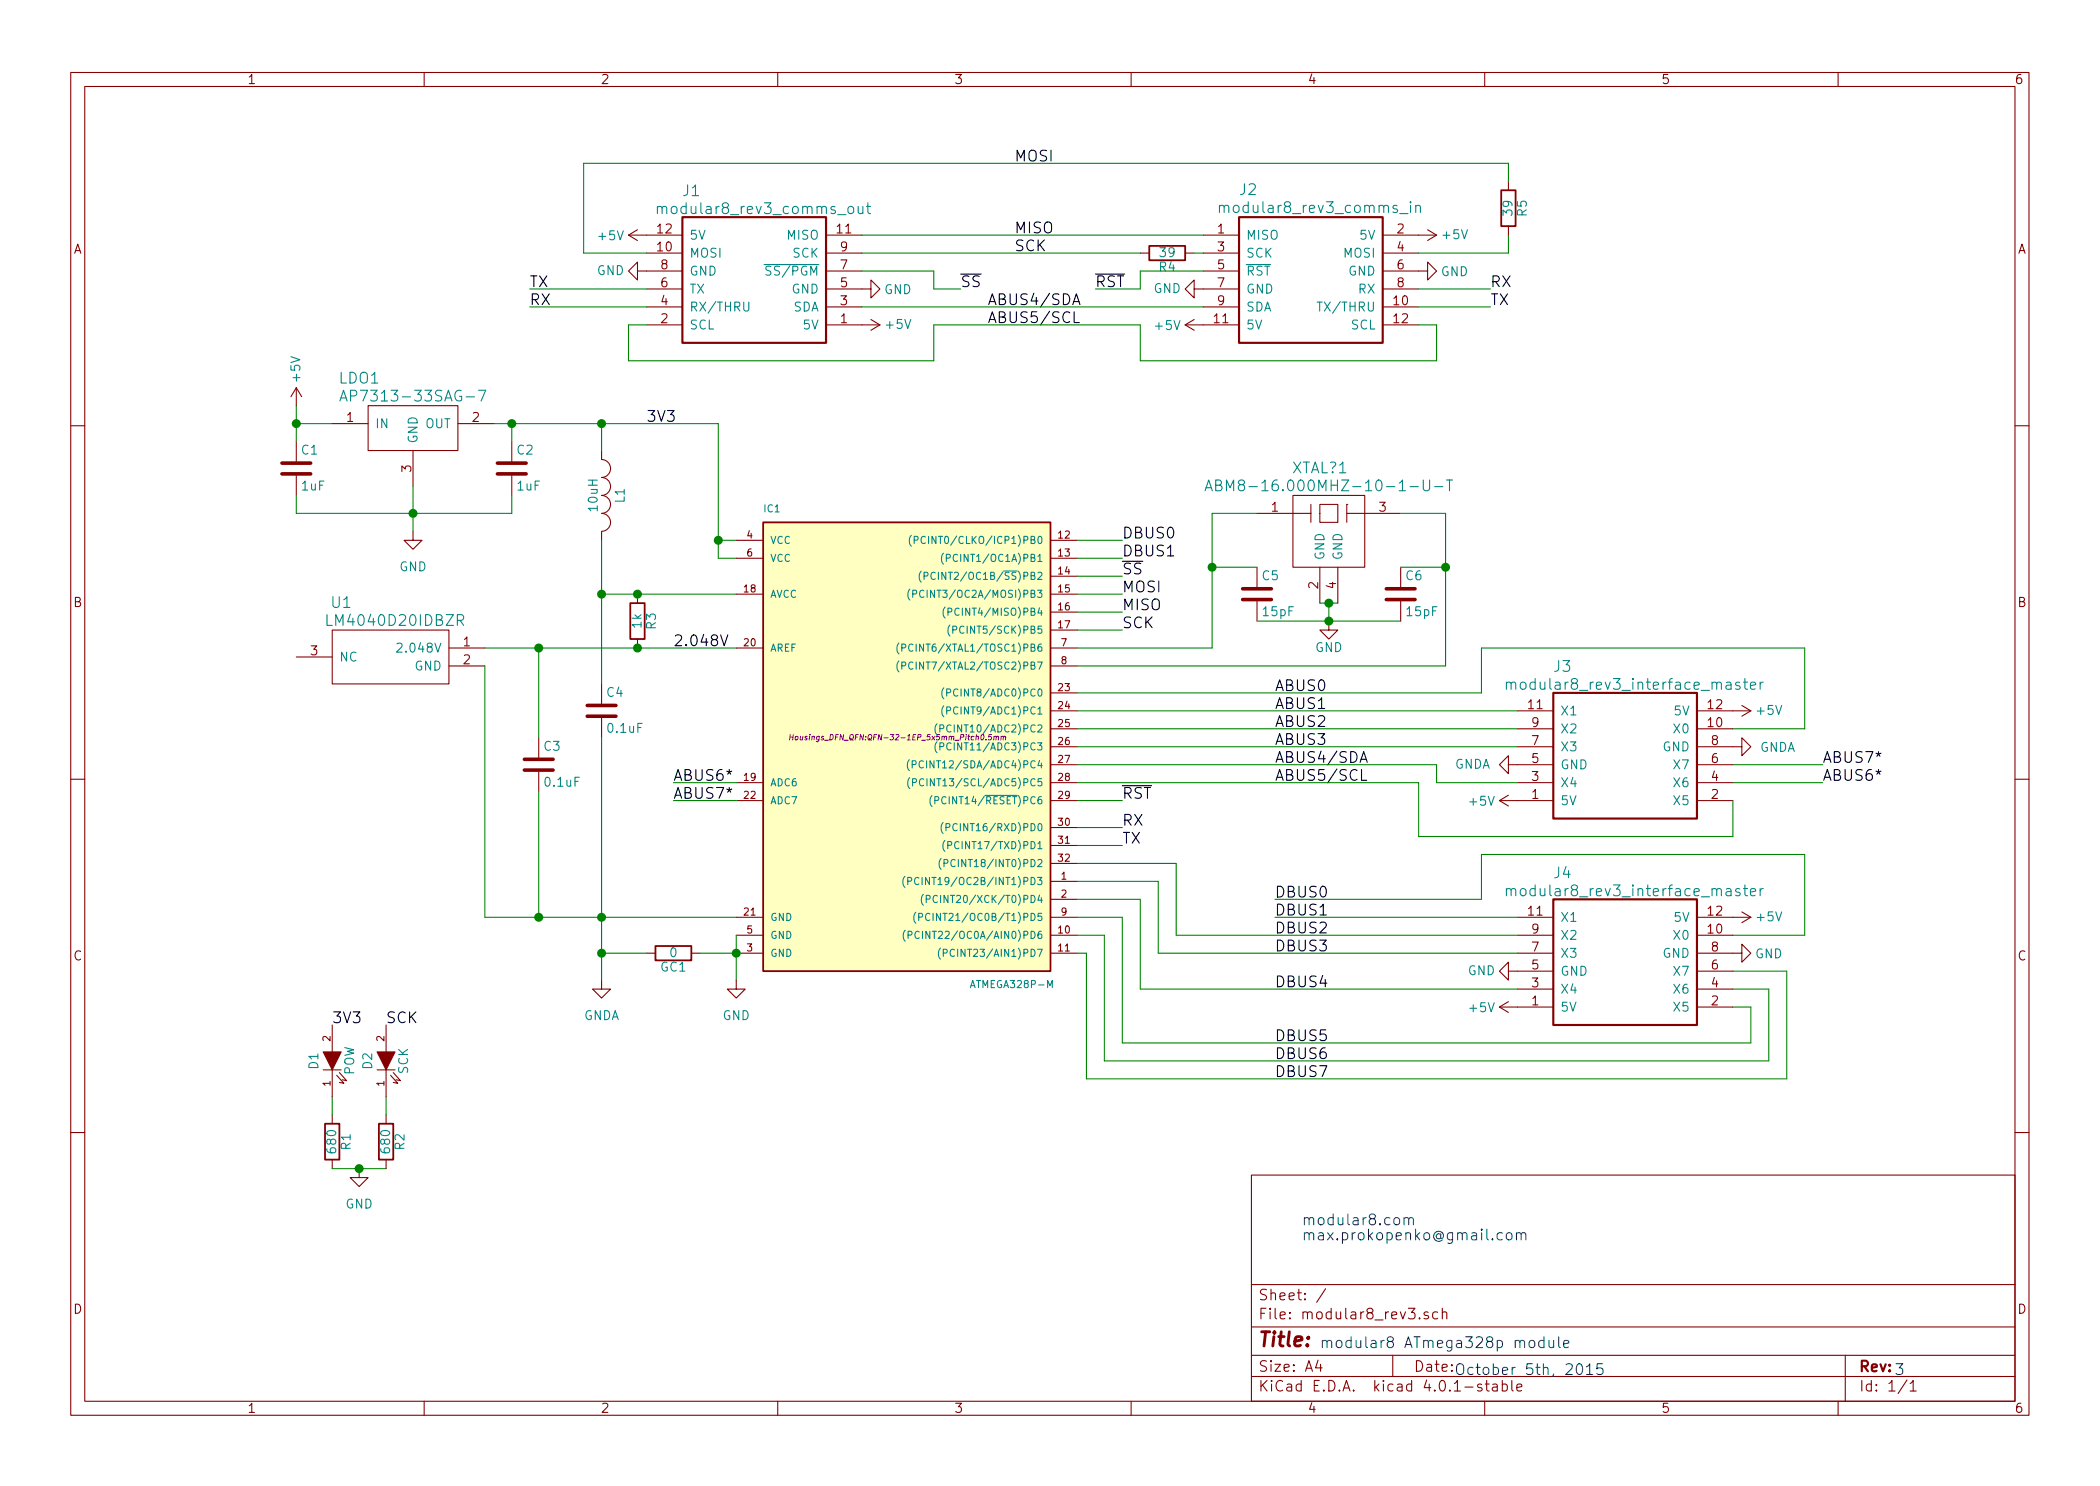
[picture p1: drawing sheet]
EESchema Schematic File Version 2
LIBS:power
LIBS:device
LIBS:transistors
LIBS:conn
LIBS:linear
LIBS:regul
LIBS:74xx
LIBS:cmos4000
LIBS:adc-dac
LIBS:memory
LIBS:xilinx
LIBS:microcontrollers
LIBS:dsp
LIBS:microchip
LIBS:analog_switches
LIBS:motorola
LIBS:texas
LIBS:intel
LIBS:audio
LIBS:interface
LIBS:digital-audio
LIBS:philips
LIBS:display
LIBS:cypress
LIBS:siliconi
LIBS:opto
LIBS:atmel
LIBS:contrib
LIBS:valves
LIBS:open_robotics
LIBS:modular8_rev3-cache
EELAYER 25 0
EELAYER END
$Descr A4 11693 8268
encoding utf-8
Sheet 1 1
Title ""
Date ""
Rev ""
Comp ""
Comment1 ""
Comment2 ""
Comment3 ""
Comment4 ""
$EndDescr
Text Notes 7350 7500 0    60   ~ 0
modular8 ATmega328p module
Text Notes 10550 7650 0    60   ~ 0
3
Text Notes 8100 7650 0    60   ~ 0
October 5th, 2015
Text Notes 7250 6900 0    60   ~ 0
modular8.com\nmax.prokopenko@gmail.com
$Comp
L ATMEGA328P-M IC1
U 1 1
P 5000 4100
F 0 "IC1" H 4250 5350 40  0000 L BNN
F 1 "ATMEGA328P-M" H 5400 2700 40  0000 L BNN
F 2 "Housings_DFN_QFN:QFN-32-1EP_5x5mm_Pitch0.5mm" H 5000 4100 30  0000 C CIN
F 3 "" H 5000 4100 60  0000 C CNN
	1    5000 4100
	1    0    0    -1  
$EndComp
$Comp
L modular8_rev3_interface_master J3
U 1 1
P 9050 4200
F 0 "J3" H 8700 3700 60  0000 C CNN
F 1 "modular8_rev3_interface_master" H 9100 3800 60  0000 C CNN
F 2 "Libraries - KiCAD:modular8_rev3_edge" H 9050 4200 60  0001 C CNN
F 3 "" H 9050 4200 60  0000 C CNN
	1    9050 4200
	1    0    0    1   
$EndComp
$Comp
L modular8_rev3_interface_master J4
U 1 1
P 9050 5350
F 0 "J4" H 8700 4850 60  0000 C CNN
F 1 "modular8_rev3_interface_master" H 9100 4950 60  0000 C CNN
F 2 "Libraries - KiCAD:modular8_rev3_edge" H 9050 5350 60  0001 C CNN
F 3 "" H 9050 5350 60  0000 C CNN
	1    9050 5350
	1    0    0    1   
$EndComp
$Comp
L modular8_rev3_comms_in J2
U 1 1
P 7300 1550
F 0 "J2" H 6950 2050 60  0000 C CNN
F 1 "modular8_rev3_comms_in" H 7350 1950 60  0000 C CNN
F 2 "Libraries - KiCAD:modular8_rev3_edge" H 7300 1550 60  0001 C CNN
F 3 "" H 7300 1550 60  0000 C CNN
	1    7300 1550
	1    0    0    -1  
$EndComp
$Comp
L modular8_rev3_comms_out J1
U 1 1
P 4200 1550
F 0 "J1" H 4550 1050 60  0000 C CNN
F 1 "modular8_rev3_comms_out" H 4150 1150 60  0000 C CNN
F 2 "Libraries - KiCAD:modular8_rev3_edge" H 4200 1550 60  0001 C CNN
F 3 "" H 4200 1550 60  0000 C CNN
	1    4200 1550
	-1   0    0    1   
$EndComp
Text Label 3750 4350 0    60   ~ 0
ABUS6*
Text Label 3750 4450 0    60   ~ 0
ABUS7*
Text Label 10150 4350 0    60   ~ 0
ABUS6*
Text Label 10150 4250 0    60   ~ 0
ABUS7*
$Comp
L +5V #PWR01
U 1 1
P 8450 4450
F 0 "#PWR01" H 8450 4300 50  0001 C CNN
F 1 "+5V" V 8450 4650 50  0000 C CNN
F 2 "" H 8450 4450 60  0000 C CNN
F 3 "" H 8450 4450 60  0000 C CNN
	1    8450 4450
	0    -1   -1   0   
$EndComp
$Comp
L +5V #PWR02
U 1 1
P 9650 3950
F 0 "#PWR02" H 9650 3800 50  0001 C CNN
F 1 "+5V" V 9650 4150 50  0000 C CNN
F 2 "" H 9650 3950 60  0000 C CNN
F 3 "" H 9650 3950 60  0000 C CNN
	1    9650 3950
	0    1    1    0   
$EndComp
$Comp
L +5V #PWR03
U 1 1
P 6700 1800
F 0 "#PWR03" H 6700 1650 50  0001 C CNN
F 1 "+5V" V 6700 2000 50  0000 C CNN
F 2 "" H 6700 1800 60  0000 C CNN
F 3 "" H 6700 1800 60  0000 C CNN
	1    6700 1800
	0    -1   -1   0   
$EndComp
$Comp
L +5V #PWR04
U 1 1
P 4800 1800
F 0 "#PWR04" H 4800 1650 50  0001 C CNN
F 1 "+5V" V 4800 2000 50  0000 C CNN
F 2 "" H 4800 1800 60  0000 C CNN
F 3 "" H 4800 1800 60  0000 C CNN
	1    4800 1800
	0    1    1    0   
$EndComp
$Comp
L +5V #PWR05
U 1 1
P 8450 5600
F 0 "#PWR05" H 8450 5450 50  0001 C CNN
F 1 "+5V" V 8450 5800 50  0000 C CNN
F 2 "" H 8450 5600 60  0000 C CNN
F 3 "" H 8450 5600 60  0000 C CNN
	1    8450 5600
	0    -1   -1   0   
$EndComp
$Comp
L +5V #PWR06
U 1 1
P 9650 5100
F 0 "#PWR06" H 9650 4950 50  0001 C CNN
F 1 "+5V" V 9650 5300 50  0000 C CNN
F 2 "" H 9650 5100 60  0000 C CNN
F 3 "" H 9650 5100 60  0000 C CNN
	1    9650 5100
	0    1    1    0   
$EndComp
$Comp
L +5V #PWR07
U 1 1
P 7900 1300
F 0 "#PWR07" H 7900 1150 50  0001 C CNN
F 1 "+5V" V 7900 1500 50  0000 C CNN
F 2 "" H 7900 1300 60  0000 C CNN
F 3 "" H 7900 1300 60  0000 C CNN
	1    7900 1300
	0    1    1    0   
$EndComp
$Comp
L +5V #PWR08
U 1 1
P 3600 1300
F 0 "#PWR08" H 3600 1150 50  0001 C CNN
F 1 "+5V" V 3600 1500 50  0000 C CNN
F 2 "" H 3600 1300 60  0000 C CNN
F 3 "" H 3600 1300 60  0000 C CNN
	1    3600 1300
	0    -1   -1   0   
$EndComp
$Comp
L GND #PWR09
U 1 1
P 7900 1500
F 0 "#PWR09" H 7900 1250 50  0001 C CNN
F 1 "GND" V 7900 1300 50  0000 C CNN
F 2 "" H 7900 1500 60  0000 C CNN
F 3 "" H 7900 1500 60  0000 C CNN
	1    7900 1500
	0    -1   -1   0   
$EndComp
$Comp
L GND #PWR010
U 1 1
P 3600 1500
F 0 "#PWR010" H 3600 1250 50  0001 C CNN
F 1 "GND" V 3600 1300 50  0000 C CNN
F 2 "" H 3600 1500 60  0000 C CNN
F 3 "" H 3600 1500 60  0000 C CNN
	1    3600 1500
	0    1    1    0   
$EndComp
$Comp
L GND #PWR011
U 1 1
P 9650 5300
F 0 "#PWR011" H 9650 5050 50  0001 C CNN
F 1 "GND" V 9650 5100 50  0000 C CNN
F 2 "" H 9650 5300 60  0000 C CNN
F 3 "" H 9650 5300 60  0000 C CNN
	1    9650 5300
	0    -1   -1   0   
$EndComp
$Comp
L GND #PWR012
U 1 1
P 8450 5400
F 0 "#PWR012" H 8450 5150 50  0001 C CNN
F 1 "GND" V 8450 5200 50  0000 C CNN
F 2 "" H 8450 5400 60  0000 C CNN
F 3 "" H 8450 5400 60  0000 C CNN
	1    8450 5400
	0    1    1    0   
$EndComp
$Comp
L GND #PWR013
U 1 1
P 6700 1600
F 0 "#PWR013" H 6700 1350 50  0001 C CNN
F 1 "GND" V 6700 1400 50  0000 C CNN
F 2 "" H 6700 1600 60  0000 C CNN
F 3 "" H 6700 1600 60  0000 C CNN
	1    6700 1600
	0    1    1    0   
$EndComp
$Comp
L GND #PWR014
U 1 1
P 4800 1600
F 0 "#PWR014" H 4800 1350 50  0001 C CNN
F 1 "GND" V 4800 1400 50  0000 C CNN
F 2 "" H 4800 1600 60  0000 C CNN
F 3 "" H 4800 1600 60  0000 C CNN
	1    4800 1600
	0    -1   -1   0   
$EndComp
Text Label 6250 3000 0    60   ~ 0
DBUS0
Text Label 7100 5000 0    60   ~ 0
DBUS0
Text Label 6250 3100 0    60   ~ 0
DBUS1
$Comp
L GNDA #PWR015
U 1 1
P 8450 4250
F 0 "#PWR015" H 8450 4000 50  0001 C CNN
F 1 "GNDA" V 8450 4000 50  0000 C CNN
F 2 "" H 8450 4250 60  0000 C CNN
F 3 "" H 8450 4250 60  0000 C CNN
	1    8450 4250
	0    1    1    0   
$EndComp
$Comp
L GNDA #PWR016
U 1 1
P 9650 4150
F 0 "#PWR016" H 9650 3900 50  0001 C CNN
F 1 "GNDA" V 9650 3900 50  0000 C CNN
F 2 "" H 9650 4150 60  0000 C CNN
F 3 "" H 9650 4150 60  0000 C CNN
	1    9650 4150
	0    -1   -1   0   
$EndComp
Text Label 7100 6000 0    60   ~ 0
DBUS7
Text Label 7100 5800 0    60   ~ 0
DBUS5
Text Label 7100 5900 0    60   ~ 0
DBUS6
Text Label 7100 5500 0    60   ~ 0
DBUS4
Text Label 7100 5300 0    60   ~ 0
DBUS3
Text Label 7100 5200 0    60   ~ 0
DBUS2
Text Label 7100 5100 0    60   ~ 0
DBUS1
Text Label 7100 3850 0    60   ~ 0
ABUS0
Text Label 7100 3950 0    60   ~ 0
ABUS1
Text Label 7100 4050 0    60   ~ 0
ABUS2
Text Label 7100 4150 0    60   ~ 0
ABUS3
Text Label 7100 4250 0    60   ~ 0
ABUS4/SDA
Text Label 7100 4350 0    60   ~ 0
ABUS5/SCL
Text Label 5350 1600 0    60   ~ 0
~SS
Text Label 6100 1600 0    60   ~ 0
~RST
Text Label 6250 3200 0    60   ~ 0
~SS
Text Label 6250 3300 0    60   ~ 0
MOSI
Text Label 6250 3400 0    60   ~ 0
MISO
Text Label 6250 3500 0    60   ~ 0
SCK
Text Label 5500 1700 0    60   ~ 0
ABUS4/SDA
Text Label 5500 1800 0    60   ~ 0
ABUS5/SCL
$Comp
L GND #PWR017
U 1 1
P 4100 5450
F 0 "#PWR017" H 4100 5200 50  0001 C CNN
F 1 "GND" H 4100 5250 50  0000 C CNN
F 2 "" H 4100 5450 60  0000 C CNN
F 3 "" H 4100 5450 60  0000 C CNN
	1    4100 5450
	1    0    0    -1  
$EndComp
$Comp
L GNDA #PWR018
U 1 1
P 3350 5450
F 0 "#PWR018" H 3350 5200 50  0001 C CNN
F 1 "GNDA" H 3350 5250 50  0000 C CNN
F 2 "" H 3350 5450 60  0000 C CNN
F 3 "" H 3350 5450 60  0000 C CNN
	1    3350 5450
	1    0    0    -1  
$EndComp
$Comp
L R GC1
U 1 1
P 3750 5300
F 0 "GC1" V 3830 5300 50  0000 C CNN
F 1 "0" V 3750 5300 50  0000 C CNN
F 2 "Resistors_SMD:R_0603" V 3680 5300 30  0001 C CNN
F 3 "" H 3750 5300 30  0000 C CNN
	1    3750 5300
	0    1    1    0   
$EndComp
Text Label 8300 1700 0    60   ~ 0
TX
Text Label 8300 1600 0    60   ~ 0
RX
Text Label 2950 1600 0    60   ~ 0
TX
Text Label 2950 1700 0    60   ~ 0
RX
Text Label 6250 4700 0    60   ~ 0
TX
Text Label 6250 4600 0    60   ~ 0
RX
Text Label 6250 4450 0    60   ~ 0
~RST
$Comp
L C C5
U 1 1
P 7000 3300
F 0 "C5" H 7025 3400 50  0000 L CNN
F 1 "15pF" H 7025 3200 50  0000 L CNN
F 2 "Capacitors_SMD:C_0603" H 7038 3150 30  0001 C CNN
F 3 "" H 7000 3300 60  0000 C CNN
	1    7000 3300
	1    0    0    -1  
$EndComp
$Comp
L C C6
U 1 1
P 7800 3300
F 0 "C6" H 7825 3400 50  0000 L CNN
F 1 "15pF" H 7825 3200 50  0000 L CNN
F 2 "Capacitors_SMD:C_0603" H 7838 3150 30  0001 C CNN
F 3 "" H 7800 3300 60  0000 C CNN
	1    7800 3300
	1    0    0    -1  
$EndComp
$Comp
L GND #PWR019
U 1 1
P 7400 3450
F 0 "#PWR019" H 7400 3200 50  0001 C CNN
F 1 "GND" H 7400 3300 50  0000 C CNN
F 2 "" H 7400 3450 60  0000 C CNN
F 3 "" H 7400 3450 60  0000 C CNN
	1    7400 3450
	1    0    0    -1  
$EndComp
$Comp
L AP7313-33SAG-7 LDO1
U 1 1
P 2300 2350
F 0 "LDO1" H 2000 2600 60  0000 C CNN
F 1 "AP7313-33SAG-7" H 2300 2500 60  0000 C CNN
F 2 "Housings_SOT-23_SOT-143_TSOT-6:SOT-23" H 2300 2350 60  0001 C CNN
F 3 "" H 2300 2350 60  0000 C CNN
	1    2300 2350
	1    0    0    -1  
$EndComp
$Comp
L C C2
U 1 1
P 2850 2600
F 0 "C2" H 2875 2700 50  0000 L CNN
F 1 "1uF" H 2875 2500 50  0000 L CNN
F 2 "Capacitors_SMD:C_0603" H 2888 2450 30  0001 C CNN
F 3 "" H 2850 2600 60  0000 C CNN
	1    2850 2600
	1    0    0    -1  
$EndComp
$Comp
L C C1
U 1 1
P 1650 2600
F 0 "C1" H 1675 2700 50  0000 L CNN
F 1 "1uF" H 1675 2500 50  0000 L CNN
F 2 "Capacitors_SMD:C_0603" H 1688 2450 30  0001 C CNN
F 3 "" H 1650 2600 60  0000 C CNN
	1    1650 2600
	1    0    0    -1  
$EndComp
$Comp
L GND #PWR020
U 1 1
P 2300 2950
F 0 "#PWR020" H 2300 2700 50  0001 C CNN
F 1 "GND" H 2300 2750 50  0000 C CNN
F 2 "" H 2300 2950 60  0000 C CNN
F 3 "" H 2300 2950 60  0000 C CNN
	1    2300 2950
	1    0    0    -1  
$EndComp
$Comp
L INDUCTOR_SMALL L1
U 1 1
P 3350 2750
F 0 "L1" H 3350 2850 50  0000 C CNN
F 1 "10uH" H 3350 2700 50  0000 C CNN
F 2 "Resistors_SMD:R_0603" H 3350 2750 60  0001 C CNN
F 3 "" H 3350 2750 60  0000 C CNN
	1    3350 2750
	0    1    1    0   
$EndComp
Text Label 3750 3600 0    60   ~ 0
2.048V
$Comp
L C C4
U 1 1
P 3350 3950
F 0 "C4" H 3375 4050 50  0000 L CNN
F 1 "0.1uF" H 3375 3850 50  0000 L CNN
F 2 "Capacitors_SMD:C_0603" H 3388 3800 30  0001 C CNN
F 3 "" H 3350 3950 60  0000 C CNN
	1    3350 3950
	1    0    0    -1  
$EndComp
$Comp
L LM4040D20IDBZR U1
U 1 1
P 2150 3650
F 0 "U1" H 2400 3950 60  0000 C CNN
F 1 "LM4040D20IDBZR" H 2100 3850 60  0000 C CNN
F 2 "Housings_SOT-23_SOT-143_TSOT-6:SOT-23" H 2150 3650 60  0001 C CNN
F 3 "" H 2150 3650 60  0000 C CNN
	1    2150 3650
	-1   0    0    -1  
$EndComp
$Comp
L R R3
U 1 1
P 3550 3450
F 0 "R3" V 3630 3450 50  0000 C CNN
F 1 "1k" V 3550 3450 50  0000 C CNN
F 2 "Resistors_SMD:R_0603" V 3480 3450 30  0001 C CNN
F 3 "" H 3550 3450 30  0000 C CNN
	1    3550 3450
	1    0    0    -1  
$EndComp
$Comp
L LED D1
U 1 1
P 1850 5900
F 0 "D1" H 1850 6000 50  0000 C CNN
F 1 "POW" H 1850 5800 50  0000 C CNN
F 2 "LEDs:LED-0805" H 1850 5900 60  0001 C CNN
F 3 "" H 1850 5900 60  0000 C CNN
	1    1850 5900
	0    -1   -1   0   
$EndComp
$Comp
L LED D2
U 1 1
P 2150 5900
F 0 "D2" H 2150 6000 50  0000 C CNN
F 1 "SCK" H 2150 5800 50  0000 C CNN
F 2 "LEDs:LED-0805" H 2150 5900 60  0001 C CNN
F 3 "" H 2150 5900 60  0000 C CNN
	1    2150 5900
	0    -1   -1   0   
$EndComp
$Comp
L R R1
U 1 1
P 1850 6350
F 0 "R1" V 1930 6350 50  0000 C CNN
F 1 "680" V 1850 6350 50  0000 C CNN
F 2 "Resistors_SMD:R_0603" V 1780 6350 30  0001 C CNN
F 3 "" H 1850 6350 30  0000 C CNN
	1    1850 6350
	1    0    0    -1  
$EndComp
$Comp
L R R2
U 1 1
P 2150 6350
F 0 "R2" V 2230 6350 50  0000 C CNN
F 1 "680" V 2150 6350 50  0000 C CNN
F 2 "Resistors_SMD:R_0603" V 2080 6350 30  0001 C CNN
F 3 "" H 2150 6350 30  0000 C CNN
	1    2150 6350
	1    0    0    -1  
$EndComp
Text Label 3600 2350 0    60   ~ 0
3V3
Text Label 1850 5700 0    60   ~ 0
3V3
Text Label 2150 5700 0    60   ~ 0
SCK
$Comp
L GND #PWR021
U 1 1
P 2000 6500
F 0 "#PWR021" H 2000 6250 50  0001 C CNN
F 1 "GND" H 2000 6300 50  0000 C CNN
F 2 "" H 2000 6500 60  0000 C CNN
F 3 "" H 2000 6500 60  0000 C CNN
	1    2000 6500
	1    0    0    -1  
$EndComp
$Comp
L R R5
U 1 1
P 8400 1150
F 0 "R5" V 8480 1150 50  0000 C CNN
F 1 "39" V 8400 1150 50  0000 C CNN
F 2 "Resistors_SMD:R_0603" V 8330 1150 30  0001 C CNN
F 3 "" H 8400 1150 30  0000 C CNN
	1    8400 1150
	1    0    0    -1  
$EndComp
$Comp
L R R4
U 1 1
P 6500 1400
F 0 "R4" V 6580 1400 50  0000 C CNN
F 1 "39" V 6500 1400 50  0000 C CNN
F 2 "Resistors_SMD:R_0603" V 6430 1400 30  0001 C CNN
F 3 "" H 6500 1400 30  0000 C CNN
	1    6500 1400
	0    1    1    0   
$EndComp
Text Label 5650 1400 0    60   ~ 0
SCK
Text Label 5650 1300 0    60   ~ 0
MISO
Text Label 5650 900  0    60   ~ 0
MOSI
$Comp
L C C3
U 1 1
P 3000 4250
F 0 "C3" H 3025 4350 50  0000 L CNN
F 1 "0.1uF" H 3025 4150 50  0000 L CNN
F 2 "Capacitors_SMD:C_0603" H 3038 4100 30  0001 C CNN
F 3 "" H 3000 4250 60  0000 C CNN
	1    3000 4250
	1    0    0    -1  
$EndComp
$Comp
L ABM8-16.000MHZ-10-1-U-T XTAL?1
U 1 1
P 7400 3100
F 0 "XTAL?1" H 7350 3600 60  0000 C CNN
F 1 "ABM8-16.000MHZ-10-1-U-T" H 7400 3500 60  0000 C CNN
F 2 "Libraries - KiCAD:CSMD-ABM8" H 7400 3100 60  0001 C CNN
F 3 "" H 7400 3100 60  0000 C CNN
	1    7400 3100
	1    0    0    -1  
$EndComp
Wire Wire Line
	8450 3950 6000 3950
Wire Wire Line
	8450 4050 6000 4050
Wire Wire Line
	8450 4150 6000 4150
Wire Wire Line
	8450 4350 8000 4350
Wire Wire Line
	8000 4350 8000 4250
Wire Wire Line
	8000 4250 6000 4250
Wire Wire Line
	9650 4450 9650 4650
Wire Wire Line
	9650 4650 7900 4650
Wire Wire Line
	7900 4650 7900 4350
Wire Wire Line
	7900 4350 6000 4350
Wire Wire Line
	4100 4350 3750 4350
Wire Wire Line
	3750 4450 4100 4450
Wire Wire Line
	10150 4250 9650 4250
Wire Wire Line
	9650 4350 10150 4350
Wire Wire Line
	9650 4050 10050 4050
Wire Wire Line
	8250 3600 8250 3850
Wire Wire Line
	8250 3850 6000 3850
Wire Wire Line
	6000 4800 6550 4800
Wire Wire Line
	6550 4800 6550 5200
Wire Wire Line
	6550 5200 8450 5200
Wire Wire Line
	6000 4900 6450 4900
Wire Wire Line
	6450 4900 6450 5300
Wire Wire Line
	6450 5300 8450 5300
Wire Wire Line
	6000 5000 6350 5000
Wire Wire Line
	6350 5000 6350 5500
Wire Wire Line
	6350 5500 8450 5500
Wire Wire Line
	6000 5100 6250 5100
Wire Wire Line
	6250 5100 6250 5800
Wire Wire Line
	6250 5800 9750 5800
Wire Wire Line
	9750 5800 9750 5600
Wire Wire Line
	9750 5600 9650 5600
Wire Wire Line
	6000 5200 6150 5200
Wire Wire Line
	6150 5200 6150 5900
Wire Wire Line
	6150 5900 9850 5900
Wire Wire Line
	9850 5900 9850 5500
Wire Wire Line
	9850 5500 9650 5500
Wire Wire Line
	6000 5300 6050 5300
Wire Wire Line
	6050 5300 6050 6000
Wire Wire Line
	6050 6000 9950 6000
Wire Wire Line
	9950 6000 9950 5400
Wire Wire Line
	9950 5400 9650 5400
Wire Wire Line
	10050 5200 9650 5200
Wire Wire Line
	6000 3000 6250 3000
Wire Wire Line
	6250 3100 6000 3100
Wire Wire Line
	7100 5100 8450 5100
Wire Wire Line
	7100 5000 8250 5000
Wire Wire Line
	8250 5000 8250 4750
Wire Wire Line
	8250 4750 10050 4750
Wire Wire Line
	10050 4750 10050 5200
Wire Wire Line
	10050 4050 10050 3600
Wire Wire Line
	10050 3600 8250 3600
Wire Wire Line
	3600 1400 3250 1400
Wire Wire Line
	3250 1400 3250 900 
Wire Wire Line
	3250 900  8400 900 
Wire Wire Line
	6350 1500 6700 1500
Wire Wire Line
	6250 3500 6000 3500
Wire Wire Line
	6000 3400 6250 3400
Wire Wire Line
	6000 3300 6250 3300
Wire Wire Line
	4800 1700 6700 1700
Wire Wire Line
	6100 1600 6350 1600
Wire Wire Line
	6350 1600 6350 1500
Wire Wire Line
	5350 1600 5200 1600
Wire Wire Line
	5200 1600 5200 1500
Wire Wire Line
	5200 1500 4800 1500
Wire Wire Line
	3600 1800 3500 1800
Wire Wire Line
	3500 1800 3500 2000
Wire Wire Line
	3500 2000 5200 2000
Wire Wire Line
	5200 2000 5200 1800
Wire Wire Line
	5200 1800 6350 1800
Wire Wire Line
	6350 1800 6350 2000
Wire Wire Line
	6350 2000 8000 2000
Wire Wire Line
	8000 2000 8000 1800
Wire Wire Line
	8000 1800 7900 1800
Wire Wire Line
	4100 5200 4100 5450
Connection ~ 4100 5300
Wire Wire Line
	3350 4100 3350 5450
Wire Wire Line
	2700 5100 4100 5100
Wire Wire Line
	3900 5300 4100 5300
Wire Wire Line
	3600 5300 3350 5300
Connection ~ 3350 5300
Wire Wire Line
	8300 1600 7900 1600
Wire Wire Line
	8300 1700 7900 1700
Wire Wire Line
	2950 1600 3600 1600
Wire Wire Line
	3600 1700 2950 1700
Wire Wire Line
	6250 4600 6000 4600
Wire Wire Line
	6250 4700 6000 4700
Wire Wire Line
	6250 4450 6000 4450
Wire Wire Line
	6750 3600 6000 3600
Wire Wire Line
	6000 3700 8050 3700
Wire Wire Line
	6250 3200 6000 3200
Wire Wire Line
	4000 3100 4100 3100
Wire Wire Line
	4000 2350 4000 3100
Connection ~ 4000 3000
Wire Wire Line
	1850 2350 1650 2350
Wire Wire Line
	1650 2250 1650 2450
Wire Wire Line
	2850 2450 2850 2350
Connection ~ 2850 2350
Wire Wire Line
	2850 2850 2850 2750
Wire Wire Line
	1650 2850 2850 2850
Wire Wire Line
	1650 2850 1650 2750
Wire Wire Line
	2300 2700 2300 2950
Connection ~ 2300 2850
Wire Wire Line
	2750 2350 4000 2350
Wire Wire Line
	4100 3000 4000 3000
Wire Wire Line
	3350 2500 3350 2350
Connection ~ 3350 2350
Wire Wire Line
	3350 3000 3350 3800
Connection ~ 3350 3300
Connection ~ 3350 5100
Wire Wire Line
	2700 3700 2700 5100
Wire Wire Line
	2700 3600 4100 3600
Connection ~ 3550 3600
Wire Wire Line
	3350 3300 4100 3300
Connection ~ 3550 3300
Wire Wire Line
	2150 6100 2150 6200
Wire Wire Line
	1850 6100 1850 6200
Wire Wire Line
	1850 6500 2150 6500
Connection ~ 2000 6500
Wire Wire Line
	6700 1400 6650 1400
Wire Wire Line
	7900 1400 8400 1400
Wire Wire Line
	8400 1400 8400 1300
Wire Wire Line
	8400 900  8400 1000
Wire Wire Line
	6350 1400 4800 1400
Wire Wire Line
	4800 1300 6700 1300
Wire Wire Line
	3000 4100 3000 3600
Connection ~ 3000 3600
Wire Wire Line
	3000 4400 3000 5100
Connection ~ 3000 5100
Wire Wire Line
	6750 3600 6750 2850
Wire Wire Line
	8050 3700 8050 2850
Wire Wire Line
	6750 2850 7000 2850
Wire Wire Line
	7000 3450 7800 3450
Connection ~ 7400 3450
Wire Wire Line
	8050 2850 7800 2850
Wire Wire Line
	7350 3350 7450 3350
Wire Wire Line
	7400 3450 7400 3350
Connection ~ 7400 3350
Wire Wire Line
	7000 3150 6750 3150
Connection ~ 6750 3150
Wire Wire Line
	7800 3150 8050 3150
Connection ~ 8050 3150
$Comp
L +5V #PWR022
U 1 1
P 1650 2250
F 0 "#PWR022" H 1650 2100 50  0001 C CNN
F 1 "+5V" V 1650 2450 50  0000 C CNN
F 2 "" H 1650 2250 60  0000 C CNN
F 3 "" H 1650 2250 60  0000 C CNN
	1    1650 2250
	1    0    0    -1  
$EndComp
Connection ~ 1650 2350
$EndSCHEMATC
